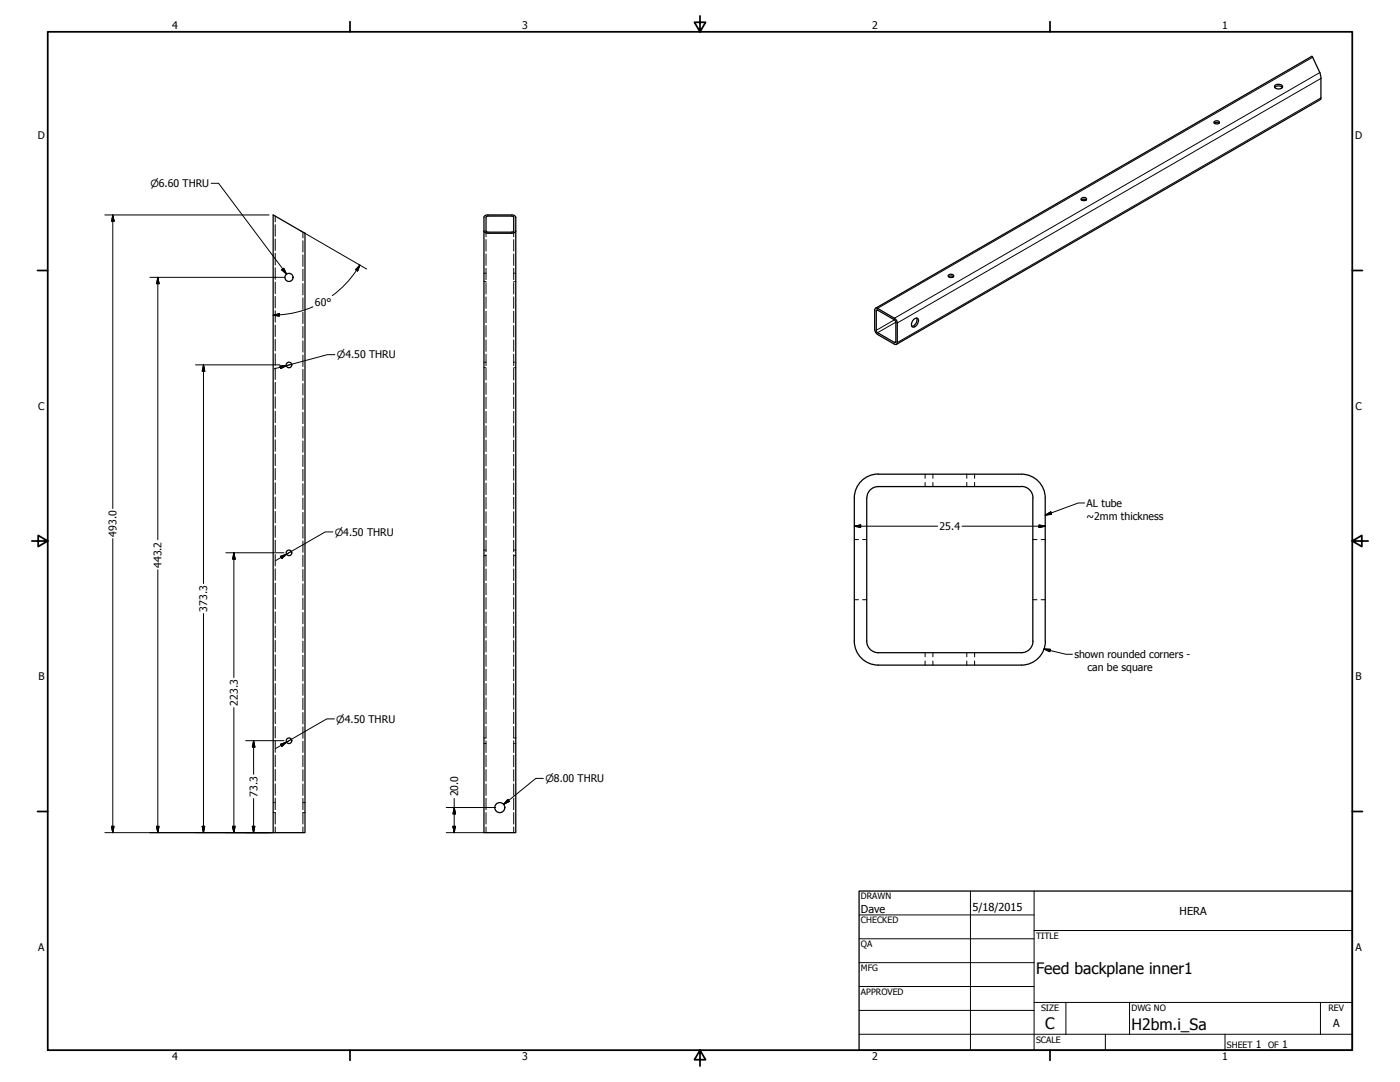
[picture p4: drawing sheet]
<svg xmlns="http://www.w3.org/2000/svg" width="559mm" height="432mm" viewBox="0 0 559 432" stroke-linecap="round" stroke-linejoin="round" font-family="sans-serif">
<g fill="none" stroke="#000" stroke-width=".51">
<path d="M508.8 34.9l1.2-.6 1.1 .1 .8 .5M509 34a1.93 1.93 0 0 1 2.9 .7 1.95 1.95 0 0 1-3.2-.1zM484.7 49.1l.7-.2 1.2 .2M484.7 48.5l.8-.3 1.1 .3a1.06 1.06 0 0 1-1 1.1 1.06 1.06 0 0 1-1.1-.9zM431.6 79.8l.8-.3 1.2 .3M431.7 79.1l1.2-.3 .8 .6a1.26 1.26 0 0 1-2.2 0zM109 85.8l12.7 7.3v239.2h-12.7zM193.2 92.2l.2 .5 1.4 .4h9.5l1.2-.4 .4-.5M193.2 92.2v-5.5l.2-.5 .8-.4 11 .1 .7 .8v5.5M193.2 92.2v240.1h12.7v-240.1M194.1 86.5l.7-.3 10 .2 .2 .3v5.6l-.7 .3-10.1-.1zM378.6 110.4l.7-.3 1.2 .3"/>
<path d="M378.6 109.7l1.3-.2 .8 .5a1.21 1.21 0 0 1-1.1 .7 1.21 1.21 0 0 1-1.1-.7zM349.4 123.1h.9l6.7 3.9 .9 1v9.4h-.9l-6.7-3.9-.7-.7-.5-1.3v-7.7zM349.5 123l174.1-100.5 .2 .1 3 6.4 .4 1.4-.1 9.3-169.3 97.7M349.9 123.7l7.5 4.4v8.6l-7.5-4.3zM364.7 127.4a1.03 1.03 0 0 1 1.5-.4 1.03 1.03 0 0 1 .3 1.5l-.9 1.5a1 1 0 0 1-1.7 0l.1-1.5zM365.9 126.9a2.68 2.68 0 0 1-1.9 3.3M341 198.8v57.1M345.9 198.8v57.1M407.7 194.2h-57.1a4.5 4.5 0 0 0-4.6 4.5M407.7 189.2h-57.1a9.6 9.6 0 0 0-9.6 9.5M407.7 194.1a4.6 4.6 0 0 1 4.6 4.6M407.7 189.2a9.5 9.5 0 0 1 9.5 9.5v57.2"/>
<path d="M412.2 198.8v57.1M341 255.9a9.6 9.6 0 0 0 9.5 9.5h57.2M345.9 255.9a4.6 4.6 0 0 0 4.7 4.6h57.1M412.3 255.9a4.6 4.6 0 0 1-4.6 4.6M417.3 255.9a9.6 9.6 0 0 1-9.6 9.5M342.9 355.6h196.9v63.5h-196.9z"/>
<circle cx="115.3" cy="110.7" r="1.62"/>
<circle cx="115.3" cy="145.6" r="1.11"/>
<circle cx="115.3" cy="220.6" r="1.11"/>
<circle cx="115.3" cy="295.6" r="1.11"/>
<circle cx="199.5" cy="322.3" r="2"/>
</g>
<g fill="none" stroke="#000" stroke-width=".4">
<path d="M523.9 22.9l-173.6 100.2M526.8 29l-169.8 98M527.2 39.1l-169.1 97.6M527.2 31.3l-169.1 97.6M84.3 73.2h2.9l27.2 36.1M41.8 85.8h65.6M45 85.8l.5 2.5h-1zM45 85.8v117.1M109.9 86.2v2.3M109.9 89.7v4.5M109.9 95.4v4.5M120.9 92.6v2.3"/>
<path d="M120.9 96.1v4.5M121.5 93l24.9 14.4M194 92.2v2.3M194 95.6v4.6M205 92.2v2.3M205 95.6v4.6M59.8 110.7h53.9M63 110.7l.5 2.5h-1zM63 110.7v104.7M109.9 101.1v4.6M109.9 106.9v4.5M109.9 112.6v4.6"/>
<path d="M109.9 118.3v4.6M112.5 107.7l.8-.6 1.1 2.2zM120.9 101.7v4.6M120.9 107.4v4.6M120.9 113.2v4.5M120.9 118.9v4.5M143.6 105.8l-.9 2.3-.8-.5zM143.6 105.8a41 41 0 0 1-11 12.2M193.2 112.3h.2M193.2 109h.2M193.7 112.3h.3M193.7 109h.3"/>
<path d="M194 101.3v4.6M194 107.1v4.5M194 112.8v4.5M194 118.5v4.6M205 101.3v4.6M205 107.1v4.5M205 112.8v4.5M205 118.5v4.6M205 112.3h.3M205 109h.3M205.5 112.3h.4M205.5 109h.4"/>
<path d="M109 125.8l2.5-.6v1zM109.9 124v4.6M109.9 129.7v4.6M109.9 135.4v4.6M120.9 124.6v4.6M120.9 130.3v4.6M120.9 136v4.5M124.9 122.4l-5.4 1.9a43.5 43.5 0 0 1-10.5 1.5M194 124.2v4.6M194 129.9v4.6M194 135.6v4.6M205 124.2v4.6"/>
<path d="M205 129.9v4.6M205 135.6v4.6M350.3 123.8l-.5 .3M357 127.6l-7.2 4.2M357.6 128.6l-7.3 4.2M357.6 136.3l-.6 .4M78 145.6h33.7M81.2 145.6l.5 2.5h-1zM81.2 145.6v87.3M109.9 141.2v4.5M109.9 146.9v4.5M109.9 152.6v4.6"/>
<path d="M109.9 158.4v4.5M111.7 146l2.6-.1-2.3 1.2zM116.5 145.4l-7.1 1.8M120.9 141.7v4.5M120.9 147.4v4.6M120.9 153.1v4.6M120.9 158.8v4.6M133.7 141.5h-3l-16.4 4.4M193.2 146.7h.2M193.2 144.5h.2M193.7 146.7h.3M193.7 144.5h.3"/>
<path d="M194 141.4v4.5M194 147.1v4.5M194 152.8v4.6M194 158.5v4.6M205 141.4v4.5M205 147.1v4.5M205 152.8v4.6M205 158.5v4.6M205 146.7h.3M205 144.5h.3M205.5 146.7h.4M205.5 144.5h.4"/>
<path d="M109.9 164.1v4.6M109.9 169.8v4.6M109.9 175.5v4.6M120.9 164.5v4.6M120.9 170.2v4.6M120.9 176v4.5M194 164.2v4.6M194 169.9v4.6M194 175.6v4.6M205 164.2v4.6M205 169.9v4.6M205 175.6v4.6"/>
<path d="M109.9 181.2v4.6M109.9 186.9v4.6M109.9 192.7v4.5M109.9 198.4v4.5M120.9 181.6v4.6M120.9 187.3v4.6M120.9 193v4.6M120.9 198.8v4.5M194 181.4v4.5M194 187.1v4.5M194 192.8v4.6M194 198.5v4.6"/>
<path d="M205 181.4v4.5M205 187.1v4.5M205 192.8v4.6M205 198.5v4.6M369.3 189.2v1.7M369.3 192.5v1.7M372.4 189.2v1.7M372.4 192.5v1.7M385.9 189.2v1.7M385.9 192.5v1.7M389 189.2v1.7M389 192.5v1.7"/>
<path d="M45 214.9v117.4M109.9 204.1v4.6M109.9 209.8v4.6M109.9 215.6v4.6M120.9 204.5v4.5M120.9 210.2v4.6M120.9 215.9v4.5M132.8 212.3h-3l-15.4 8.9M193.2 219.5h.2M193.7 219.5h.3M194 204.2v4.6M194 209.9v4.6"/>
<path d="M194 215.6v4.6M205 204.2v4.6M205 209.9v4.6M205 215.6v4.6M205 219.5h.3M205.5 219.5h.4M341 210l2.5-.5v1zM341 215.3h1.6M341 210h33.3M344.3 215.3h1.6M384 210h33.2M412.2 215.3h1.7"/>
<path d="M414.7 209.5l2.5 .5-2.5 .5zM415.5 215.3h1.7M417.2 205.6l2.2-1.3 .3 .9zM432.9 200.7h-2.5l-13.2 4.9M63 227.4v104.9M90.2 220.6h23.1M93.3 220.6l.6 2.5h-1.1zM93.3 220.6v49.8M109.9 221.3v4.6M109.9 227v4.6M109.9 232.7v4.6M109.9 238.4v4.6"/>
<path d="M112 222l2.4-.8-1.9 1.7zM114.4 221.2l-4.4 2.5M116.3 220l-1.9 1.2M120.9 221.6v4.5M120.9 227.3v4.5M120.9 233v4.6M120.9 238.7v4.6M193.2 221.7h.2M193.7 221.7h.3M194 221.4v4.5M194 227.1v4.5M194 232.8v4.6"/>
<path d="M194 238.5v4.6M205 221.4v4.5M205 227.1v4.5M205 232.8v4.6M205 238.5v4.6M205 221.7h.3M205.5 221.7h.4M341 239.3h1.6M344.3 239.3h1.6M412.2 239.3h1.7M415.5 239.3h1.7M81.2 244.9v87.4"/>
<path d="M109.9 244.2v4.5M109.9 249.9v4.5M109.9 255.6v4.6M120.9 244.4v4.6M120.9 250.1v4.6M120.9 255.8v4.5M194 244.2v4.6M194 249.9v4.6M194 255.7v4.5M205 244.2v4.6M205 249.9v4.6M205 255.7v4.5"/>
<path d="M416.7 259l2.5 .1-.2 1zM416.7 259l8.8 2.1h2.6M109.9 261.3v4.6M109.9 267v4.7M109.9 272.8v4.6M109.9 278.5v4.6M120.9 261.5v4.6M120.9 267.2v4.6M120.9 272.9v4.6M120.9 278.6v4.6M194 261.4v4.5M194 267.1v4.6"/>
<path d="M194 272.8v4.6M194 278.5v4.6M205 261.4v4.5M205 267.1v4.6M205 272.8v4.6M205 278.5v4.6M369.3 260.5v1.6M369.3 263.8v1.6M372.4 260.5v1.6M372.4 263.8v1.6M385.9 260.5v1.6M385.9 263.8v1.6"/>
<path d="M389 260.5v1.6M389 263.8v1.6M93.3 282.4v49.9M98 295.6h15.3M101.2 295.6l.5 2.5h-1zM101.2 295.6v13.4M109.9 284.2v4.6M109.9 289.9v4.6M109.9 295.7v4.5M112 297l2.4-.8-1.9 1.7zM114.4 296.2l-4.4 2.5M116.3 295.1l-1.9 1.1"/>
<path d="M120.9 284.4v4.5M120.9 290.1v4.5M120.9 295.8v4.5M133.5 286.9h-3.1l-16 9.3M193.2 296.7h.2M193.2 294.5h.2M193.7 296.7h.3M194 284.2v4.6M194 289.9v4.6h-.3M194 295.7v4.6M205 284.2v4.6M205 289.9v4.6h.3"/>
<path d="M205 295.7v4.6M205 296.7h.3M205.5 296.7h.4M205.5 294.5h.4M101.2 318.7v13.6M109.9 301.4v4.5M109.9 307.1v4.6M109.9 312.8v4.6M109.9 318.5v4.6M120.9 301.4v4.6M120.9 307.1v4.6M120.9 312.9v4.5"/>
<path d="M120.9 318.6v4.6M181.3 318.6v13.7M194 301.4v4.6M194 307.1v4.6M194 312.9v4.5M194 318.6v4.6M202.7 319l.6 .8-2.3 1.2zM205 301.4v4.6M205 307.1v4.6M205 312.9v4.5M205 318.6v4.6M216.9 310.6h-3l-12.9 10.4"/>
<path d="M41.8 332.3h67.2M44.5 329.8h1l-.5 2.5zM62.5 329.8h1l-.5 2.5zM80.7 329.8h1l-.5 2.5zM92.8 329.8h1.1l-.6 2.5zM100.7 329.8h1l-.5 2.5zM109 320.3h.3M109 324.3h.3M109.5 320.3h.4M109.5 324.3h.4M109.9 324.2v4.7M109.9 330v2.3"/>
<path d="M120.9 330v2.3M120.9 320.3h.3M121.2 324.3h-.3v4.6M121.4 320.3h.3M121.4 324.3h.3M178.1 332.3h15M178.1 322.3h19.8M180.8 329.8h1l-.5 2.5zM181.3 322.3l.5 2.5h-1zM194 324.3v4.6M194 330v2.3M205 324.3v4.6"/>
<path d="M205 330v2.3M387.3 355.6v63.5M412.7 355.6v63.5M342.9 365.1h69.8M342.9 374.6h69.8M412.7 371.3h127.1M342.9 384.2h69.8M342.9 393.7h69.8M342.9 412.7h196.9M342.9 403.2h69.8M412.7 400h127.1M425.4 400v12.7"/>
<path d="M441.2 412.7v6.4M450.8 400v12.7M488.9 412.7v6.4M527 400v12.7"/>
</g>
<g fill="none" stroke="#000" stroke-width=".7">
<path d="M19 12.7h520.8v406.4h-520.8zM139.7 8.6v4.1M279.4 6.3v6.4l-2.2-3.8h4.4l-2.2 3.8M419.1 8.6v4.1M15 107.9h4M539.8 107.9h4M12.7 215.9h6.3l-3.8-2.2v4.4l3.8-2.2M539.8 215.9l3.8 2.2v-4.4l-3.8 2.2h6.3M15 323.8h4M539.8 323.8h4M139.7 419.1v4.1M279.4 419.1l2.2 3.8h-4.4l2.2-3.8v6.3"/>
<path d="M419.1 419.1v4.1"/>
</g>
<g fill="#000" stroke="#000" stroke-width=".4">
<path d="M45 85.8l.5 2.5zM45 85.8l.5 2.5h-1zM63 110.7l.5 2.5zM63 110.7l.5 2.5h-1zM112.5 107.7l1.9 1.6zM112.5 107.7l.8-.6 1.1 2.2zM143.6 105.8l-.9 2.3zM143.6 105.8l-.9 2.3-.8-.5zM109 125.8l2.5-.6zM109 125.8l2.5-.6v1zM81.2 145.6l.5 2.5zM81.2 145.6l.5 2.5h-1z"/>
<path d="M112 147.1l2.3-1.2zM111.7 146l2.6-.1-2.3 1.2zM341 210l2.5-.5zM341 210l2.5-.5v1zM414.7 210.5l2.5-.5zM414.7 209.5l2.5 .5-2.5 .5zM417.2 205.6l2.2-1.3zM417.2 205.6l2.2-1.3 .3 .9zM93.3 220.6l.6 2.5zM93.3 220.6l.6 2.5h-1.1zM112.5 222.9l1.9-1.7zM112 222l2.4-.8-1.9 1.7z"/>
<path d="M416.7 259l2.5 .1zM416.7 259l2.5 .1-.2 1zM101.2 295.6l.5 2.5zM101.2 295.6l.5 2.5h-1zM112.5 297.9l1.9-1.7zM112 297l2.4-.8-1.9 1.7zM202.7 319l-1.7 2zM202.7 319l.6 .8-2.3 1.2zM44.5 329.8l.5 2.5zM44.5 329.8h1l-.5 2.5zM62.5 329.8l.5 2.5zM62.5 329.8h1l-.5 2.5z"/>
<path d="M80.7 329.8l.5 2.5zM80.7 329.8h1l-.5 2.5zM92.8 329.8l.5 2.5zM92.8 329.8h1.1l-.6 2.5zM100.7 329.8l.5 2.5zM100.7 329.8h1l-.5 2.5zM180.8 329.8l.5 2.5zM180.8 329.8h1l-.5 2.5zM181.3 322.3l.5 2.5zM181.3 322.3l.5 2.5h-1z"/>
</g>
<g font-size="6.3">
<text x="413.5" y="388.6">Feed backplane inner1</text>
<text x="417.2" y="410.6">C</text>
<text x="451.6" y="411.1">H2bm.i_Sa</text>
</g>
<g font-size="4.4">
<text x="343.7" y="364.3">Dave</text>
<text x="388.1" y="363.7">5/18/2015</text>
<text x="470.9" y="365.1">HERA</text>
<text x="532.1" y="409.9">A</text>
</g>
<g font-size="4.2">
<text x="68.7" y="11.7">4</text>
<text x="208.4" y="11.7">3</text>
<text x="348.1" y="11.7">2</text>
<text x="487.8" y="11.7">1</text>
<text x="15.1" y="55.5">D</text>
<text x="540.9" y="55.5">D</text>
<text x="125.7" y="121.9">60°</text>
<text x="15.2" y="163.4">C</text>
<text x="541" y="163.4">C</text>
<text x="433.7" y="202.2">AL tube</text>
<text x="433.7" y="207.3">~2mm thickness</text>
<text x="46.5" y="214.2" transform="rotate(-90 46.5 214.2)">493.0</text>
<text x="375" y="211.5">25.4</text>
<text x="64.5" y="226.6" transform="rotate(-90 64.5 226.6)">443.2</text>
<text x="82.7" y="244.1" transform="rotate(-90 82.7 244.1)">373.3</text>
<text x="428.8" y="262.6">shown rounded corners -</text>
<text x="434.1" y="267.7">can be square</text>
<text x="15.3" y="271.4">B</text>
<text x="541.1" y="271.4">B</text>
<text x="94.9" y="281.6" transform="rotate(-90 94.9 281.6)">223.3</text>
<text x="102.7" y="317.9" transform="rotate(-90 102.7 317.9)">73.3</text>
<text x="182.8" y="317.8" transform="rotate(-90 182.8 317.8)">20.0</text>
<text x="15.2" y="379.3">A</text>
<text x="541" y="379.3">A</text>
<text x="501.3" y="418.3">1</text>
<text x="511.8" y="418.3">1</text>
<text x="68.7" y="423.2">4</text>
<text x="208.4" y="423.2">3</text>
<text x="348.1" y="423.2">2</text>
<text x="487.8" y="423.2">1</text>
</g>
<g font-size="4">
<text x="60" y="74.7">⌀6.60 THRU</text>
<text x="134.5" y="143.1">⌀4.50 THRU</text>
<text x="133.6" y="213.8">⌀4.50 THRU</text>
<text x="134.2" y="288.4">⌀4.50 THRU</text>
<text x="217.7" y="312.2">⌀8.00 THRU</text>
</g>
<g font-size="3.5">
<text x="343.7" y="358.9">DRAWN</text>
<text x="343.7" y="368.5">CHECKED</text>
<text x="413.5" y="374.6">TITLE</text>
<text x="343.7" y="378">QA</text>
<text x="343.7" y="387.5">MFG</text>
<text x="343.7" y="397.1">APPROVED</text>
<text x="415.5" y="403.4">SIZE</text>
<text x="451.6" y="403.4">DWG NO</text>
<text x="530.3" y="403.4">REV</text>
<text x="413.5" y="416.1">SCALE</text>
<text x="489.7" y="418.3">SHEET</text>
<text x="506.2" y="418.3">OF</text>
</g>
</svg>
